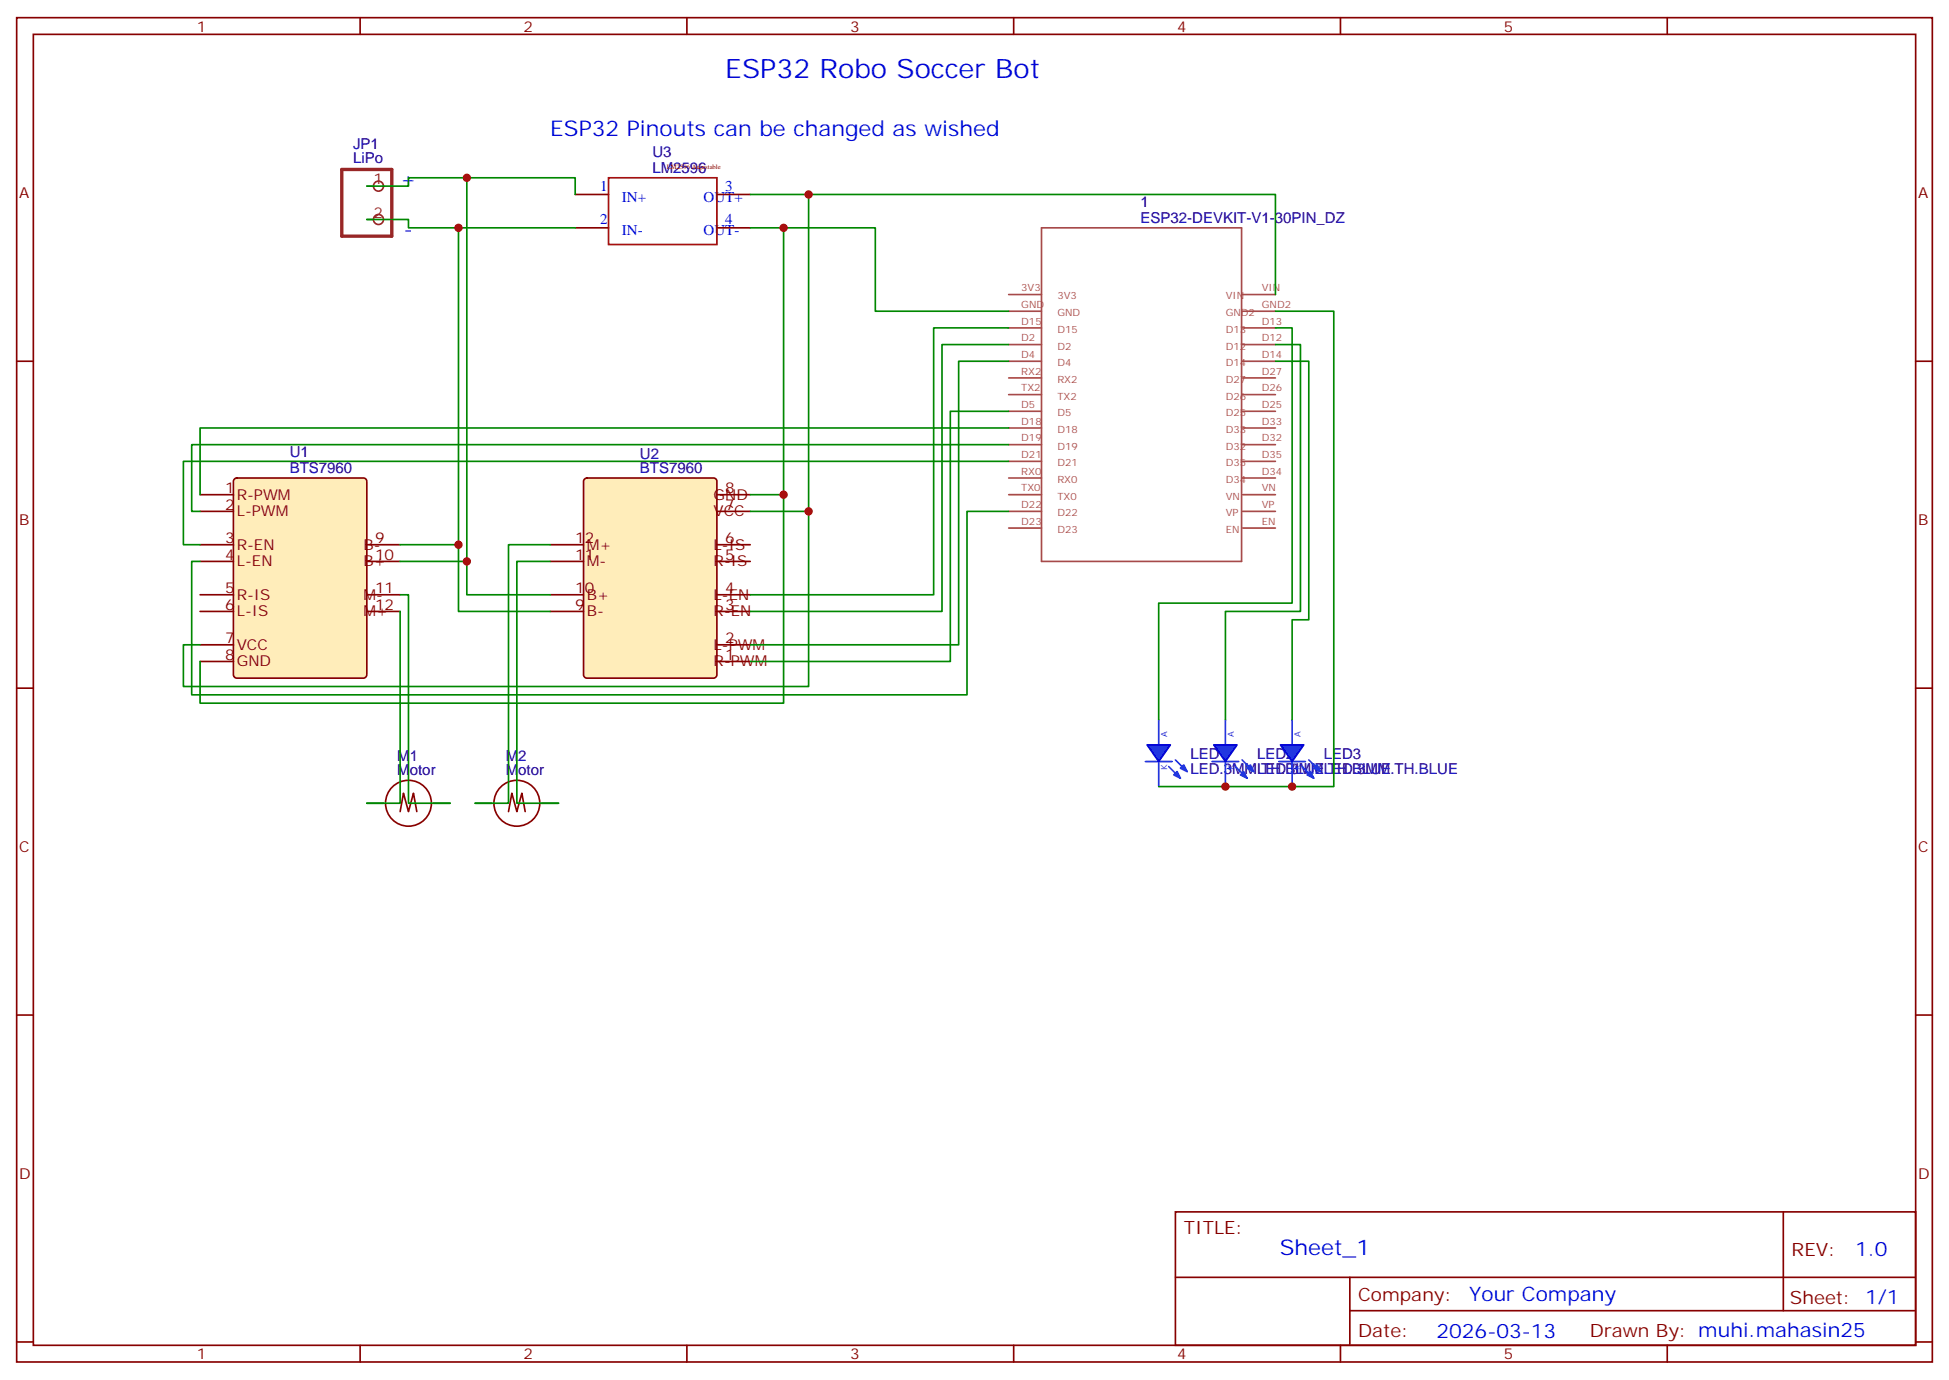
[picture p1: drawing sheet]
<svg xmlns="http://www.w3.org/2000/svg" width="412mm" height="292mm" viewBox="0 0 412 292" stroke-linecap="round" stroke-linejoin="round" font-family="sans-serif">
<g fill="none" stroke="#870000" stroke-width=".35">
<path d="M3.5 3.7h405.4v284.4h-405.4zM7.1 7.3h398.2v277.3h-398.2zM76.2 3.7v3.6M145.3 3.7v3.6M214.5 3.7v3.6M283.6 3.7v3.6M352.8 3.7v3.6M3.5 76.4h3.6M405.3 76.4h3.6M3.5 145.6h3.6M405.3 145.6h3.6M3.5 214.7h3.6"/>
<path d="M405.3 214.7h3.6M248.7 256.3h156.6v28.3h-156.6zM377.3 256.4v20.8M248.7 270.2h156.5M285.6 277.2h119.6M285.6 270.2v14.1M3.5 283.8h3.6M76.2 284.6v3.5M145.3 284.6v3.5M214.5 284.6v3.5M283.6 284.6v3.5M352.8 284.6v3.5"/>
<path d="M405.3 283.8h3.6"/>
</g>
<path d="M49.6 101.3l.5-.2h26.8a.71 .71 0 0 1 .7 .7v40.9a.76 .76 0 0 1-.7 .7h-26.8a.76 .76 0 0 1-.7-.7v-40.9z" fill="#ffedba" stroke="#870000" stroke-width=".35"/>
<path d="M42.3 104.6h7.1M42.3 108.2h7.1M42.3 115.2h7.1M42.3 118.7h7.1M77.6 115.2h7.1M77.6 118.7h7.1M42.3 125.8h7.1M42.3 129.3h7.1M42.3 136.4h7.1M42.3 139.9h7.1M77.6 125.8h7.1M77.6 129.3h7.1" fill="none" stroke="#870000" stroke-width=".35"/>
<path d="M123.7 101.3l.5-.2h26.8a.71 .71 0 0 1 .7 .7v40.9a.76 .76 0 0 1-.7 .7h-26.8a.76 .76 0 0 1-.7-.7v-40.9z" fill="#ffedba" stroke="#870000" stroke-width=".35"/>
<g fill="none" stroke="#870000" stroke-width=".35">
<path d="M121.7 41.1h7.1M121.7 48.2h7.1M151.7 41.1h7M151.7 48.2h7M116.4 118.7h7.1M116.4 115.2h7.1M151.7 118.7h7M151.7 115.2h7M151.7 108.2h7M151.7 104.6h7M116.4 129.3h7.1M116.4 125.8h7.1"/>
<path d="M151.7 139.9h7M151.7 136.4h7M151.7 129.3h7M151.7 125.8h7M84.7 171.7l.7-3.9 1 3.9 1.1-3.9 .7 3.9M107.6 171.7l.7-3.9 1.1 3.9 1-3.9 .7 3.9"/>
<circle cx="86.4" cy="169.9" r="4.9"/>
<circle cx="109.4" cy="169.9" r="4.9"/>
</g>
<path d="M128.8 37.6h22.9v14.1h-22.9z" fill="none" stroke="#a10000" stroke-width=".35"/>
<g fill="none" stroke="#a64a4a" stroke-width=".35">
<path d="M220.4 48.2h42.3v70.5h-42.3zM213.4 62.3h7M213.4 65.8h7M213.4 69.4h7M213.4 72.9h7M213.4 76.4h7M213.4 79.9h7M262.9 62.3h7M262.9 65.8h7M262.9 69.4h7M262.9 72.9h7M262.9 76.4h7"/>
<path d="M262.9 79.9h7M213.4 83.5h7M213.4 87h7M213.4 90.5h7M213.4 94.1h7M213.4 97.6h7M262.9 83.5h7M262.9 87h7M262.9 90.5h7M262.9 94.1h7M262.9 97.6h7M213.4 101.1h7"/>
<path d="M213.4 104.6h7M213.4 108.2h7M213.4 111.7h7M262.9 101.1h7M262.9 104.6h7M262.9 108.2h7M262.9 111.7h7"/>
</g>
<path d="M72.3 35.8h10.6v14.2h-10.6z" fill="none" stroke="#8c2424" stroke-width=".71"/>
<g fill="none" stroke="#8c2424" stroke-width=".35">
<path d="M77.6 39.4h1.4M77.6 46.4h1.4"/>
<circle cx="80.1" cy="39.4" r="1.06"/>
<circle cx="80.1" cy="46.4" r="1.06"/>
</g>
<path d="M77.6 169.9h3.5M91.7 169.9h3.5M100.5 169.9h3.6M114.7 169.9h3.5" fill="none" stroke="#000" stroke-width=".35"/>
<g fill="none" stroke="#008700" stroke-width=".35">
<path d="M77.6 39.4h8.8v-1.8h35.3v3.5M98.8 37.6v81.1h-14.1M77.6 46.4h8.8v1.8h35.3M97 48.2v67M158.7 48.2h26.5v17.6h28.2M158.7 41.1h111.2v21.2M165.8 48.2v56.4M171.1 41.1v67.1h-12.4M84.7 115.2h12.3v14.1h19.4M98.8 118.7v7.1h17.6M116.4 115.2h-8.8v54.7h-7.1M116.4 118.7h-7v51.2h8.8"/>
<path d="M158.7 104.6h7.1v44.1h-123.5v-8.8M171.1 108.2v37h-132.3v-8.8h3.5M84.7 129.3v40.6h-7.1M84.7 125.8h1.7v44.1h8.8"/>
</g>
<g fill="#03f" stroke="#06f" stroke-width=".35">
<path d="M249.1 163.2l.7 1.4-1.4-.7z"/>
<path d="M249.8 162.5l.7-.7 .7 1.4z"/>
</g>
<path d="M245.2 152.3v5.3M242.4 161.1h5.6M245.2 161.1v5.3" fill="none" stroke="#03f" stroke-width=".35"/>
<path d="M247.3 162.1l2.5 2.5M248.7 160.7l2.5 2.5" fill="none" stroke="#06f" stroke-width=".35"/>
<path d="M242.7 157.6h4.9l-2.4 3.5z" fill="#03f" stroke="#00c" stroke-width=".35"/>
<g fill="#03f" stroke="#06f" stroke-width=".35">
<path d="M262.5 163.9l.7-.7 .7 1.4z"/>
<path d="M263.9 162.5l.7-.7 .7 1.4z"/>
</g>
<path d="M259.3 152.3v5.3M256.5 161.1h5.6M259.3 161.1v5.3" fill="none" stroke="#03f" stroke-width=".35"/>
<path d="M261.4 162.1l2.5 2.5M262.8 160.7l2.5 2.5" fill="none" stroke="#06f" stroke-width=".35"/>
<path d="M256.8 157.6h5l-2.5 3.5z" fill="#03f" stroke="#00c" stroke-width=".35"/>
<g fill="#03f" stroke="#06f" stroke-width=".35">
<path d="M276.6 163.9l.7-.7 .7 1.4z"/>
<path d="M278 162.5l.7-.7 .7 1.4z"/>
</g>
<path d="M273.4 152.3v5.3M270.6 161.1h5.6M273.4 161.1v5.3" fill="none" stroke="#03f" stroke-width=".35"/>
<path d="M275.5 162.1l2.5 2.5M276.9 160.7l2.5 2.5" fill="none" stroke="#06f" stroke-width=".35"/>
<path d="M270.9 157.6h5l-2.5 3.5z" fill="#03f" stroke="#00c" stroke-width=".35"/>
<path d="M213.4 69.4h-15.8v56.4h-38.9M213.4 72.9h-14.1v56.4h-40.6M213.4 76.4h-10.6v60h-44.1M269.9 65.8h12.3v100.6h-37M269.9 69.4h3.5v58.2h-28.2v24.7M269.9 72.9h5.3v56.4h-15.9v23M269.9 76.4h7v54.7h-3.5v21.2M213.4 87h-12.3v52.9h-42.4M213.4 90.5h-171.1v14.1M213.4 94.1h-172.8v14.1h1.7M213.4 97.6h-174.6v17.6h3.5M213.4 108.2h-8.8v38.8h-164v-28.3h1.7" fill="none" stroke="#008700" stroke-width=".35"/>
<g fill="#c00">
<circle cx="98.8" cy="37.6" r=".88"/>
<circle cx="98.8" cy="118.7" r=".88"/>
<circle cx="97" cy="48.2" r=".88"/>
<circle cx="97" cy="115.2" r=".88"/>
<circle cx="165.8" cy="48.2" r=".88"/>
<circle cx="165.8" cy="104.6" r=".88"/>
<circle cx="171.1" cy="41.1" r=".88"/>
<circle cx="171.1" cy="108.2" r=".88"/>
<circle cx="259.3" cy="166.4" r=".88"/>
<circle cx="273.4" cy="166.4" r=".88"/>
</g>
<text font-size="5.6" fill="#00f" x="153.5" y="16.4">ESP32 Robo Soccer Bot</text>
<g font-size="4.6" fill="#00f">
<text x="116.4" y="28.8">ESP32 Pinouts can be changed as wished</text>
<text x="270.8" y="265.4">Sheet_1</text>
</g>
<g font-size="4.2" fill="#00f">
<text x="84.7" y="39.4">+</text>
<text x="85.4" y="50">-</text>
<text x="392.5" y="265.6">1.0</text>
<text x="310.9" y="275.2">Your Company</text>
<text x="304" y="283">2026-03-13</text>
</g>
<g font-size="3.9" fill="#800">
<text x="250.5" y="260.9">TITLE:</text>
<text x="379.1" y="265.6">REV:</text>
<text x="287.4" y="275.1">Company:</text>
<text x="378.7" y="275.7">Sheet: 1/1</text>
<text x="287.4" y="282.8">Date:</text>
<text x="336.4" y="282.9">Drawn By: muhi.mahasin25</text>
</g>
<g font-size="3.2" fill="#800">
<text x="41.6" y="6.7">1</text>
<text x="110.8" y="6.7">2</text>
<text x="179.9" y="6.7">3</text>
<text x="249.1" y="6.7">4</text>
<text x="318.2" y="6.7">5</text>
<text x="4.1" y="41.8">A</text>
<text x="405.9" y="41.8">A</text>
<text x="47.6" y="104.3">1</text>
<text x="47.6" y="107.8">2</text>
<text x="50.1" y="105.7">R-PWM</text>
<text x="151" y="105.7">GND</text>
<text x="153.5" y="107.8">7</text>
<text x="153.5" y="104.3">8</text>
<text x="4.1" y="111">B</text>
<text x="50.1" y="109.2">L-PWM</text>
<text x="151" y="109.2">VCC</text>
<text x="405.9" y="111">B</text>
<text x="47.6" y="114.9">3</text>
<text x="47.6" y="118.4">4</text>
<text x="50.1" y="116.3">R-EN</text>
<text x="50.1" y="119.8">L-EN</text>
<text x="76.9" y="116.3">B-</text>
<text x="76.9" y="119.8">B+</text>
<text x="79.4" y="114.9">9</text>
<text x="79.4" y="118.4">10</text>
<text x="121.7" y="118.4">11</text>
<text x="121.7" y="114.9">12</text>
<text x="124.2" y="119.8">M-</text>
<text x="124.2" y="116.3">M+</text>
<text x="151" y="119.8">R-IS</text>
<text x="151" y="116.3">L-IS</text>
<text x="153.5" y="118.4">5</text>
<text x="153.5" y="114.9">6</text>
<text x="47.6" y="125.4">5</text>
<text x="79.4" y="125.4">11</text>
<text x="121.7" y="125.4">10</text>
<text x="153.5" y="125.4">4</text>
<text x="47.6" y="129">6</text>
<text x="50.1" y="126.9">R-IS</text>
<text x="50.1" y="130.4">L-IS</text>
<text x="76.9" y="126.9">M-</text>
<text x="76.9" y="130.4">M+</text>
<text x="79.4" y="129">12</text>
<text x="121.7" y="129">9</text>
<text x="124.2" y="130.4">B-</text>
<text x="124.2" y="126.9">B+</text>
<text x="151" y="130.4">R-EN</text>
<text x="151" y="126.9">L-EN</text>
<text x="153.5" y="129">3</text>
<text x="47.6" y="136">7</text>
<text x="50.1" y="137.4">VCC</text>
<text x="151" y="137.4">L-PWM</text>
<text x="153.5" y="136">2</text>
<text x="47.6" y="139.6">8</text>
<text x="50.1" y="141">GND</text>
<text x="151" y="141">R-PWM</text>
<text x="153.5" y="139.6">1</text>
<text x="4.1" y="180.1">C</text>
<text x="405.9" y="180.1">C</text>
<text x="4.1" y="249.3">D</text>
<text x="405.9" y="249.3">D</text>
<text x="41.6" y="287.5">1</text>
<text x="110.8" y="287.5">2</text>
<text x="179.9" y="287.5">3</text>
<text x="249.1" y="287.5">4</text>
<text x="318.2" y="287.5">5</text>
</g>
<g font-size="3.2" fill="#000080">
<text x="74.7" y="34.6">LiPo</text>
<text x="74.7" y="31.5">JP1</text>
<text x="138" y="33.3">U3</text>
<text x="138" y="36.5">LM2596</text>
<text x="241.3" y="47.1">ESP32-DEVKIT-V1-30PIN_DZ</text>
<text x="241.3" y="43.9">1</text>
<text x="61.3" y="100">BTS7960</text>
<text x="61.3" y="96.7">U1</text>
<text x="135.4" y="100">BTS7960</text>
<text x="135.4" y="97">U2</text>
<text x="84.1" y="161">M1</text>
<text x="107" y="161">M2</text>
<text x="251.9" y="160.6">LED1</text>
<text x="266" y="160.6">LED2</text>
<text x="280.1" y="160.6">LED3</text>
<text x="84.1" y="164">Motor</text>
<text x="107" y="164">Motor</text>
<text x="251.9" y="163.6">LED.3MM.TH.BLUELED.3MM.TH.BLUE</text>
<text x="266" y="163.6">LED.3MM.TH.BLUE</text>
</g>
<g font-size="3.2" fill="#8d2323">
<text x="79" y="39">1</text>
<text x="79" y="46.1">2</text>
</g>
<g font-size="3.2" fill="#00f">
<text x="127" y="40.4">1</text>
<text x="153.5" y="40.4">3</text>
<text x="127" y="47.5">2</text>
<text x="131.6" y="42.7">IN+</text>
<text x="148.9" y="42.7">OUT+</text>
<text x="153.5" y="47.5">4</text>
<text x="131.6" y="49.8">IN-</text>
<text x="148.9" y="49.8">OUT-</text>
</g>
<g font-size="2.1" fill="#a54b4b">
<text x="216.1" y="61.6">3V3</text>
<text x="216.1" y="65.1">GND</text>
<text x="223.7" y="63.3">3V3</text>
<text x="259.3" y="63.3">VIN</text>
<text x="267" y="61.6">VIN</text>
<text x="267" y="65.1">GND2</text>
<text x="216.1" y="68.7">D15</text>
<text x="223.7" y="66.9">GND</text>
<text x="223.7" y="70.4">D15</text>
<text x="259.3" y="66.9">GND2</text>
<text x="259.3" y="70.4">D13</text>
<text x="267" y="68.7">D13</text>
<text x="216.1" y="72.2">D2</text>
<text x="216.1" y="75.7">D4</text>
<text x="223.7" y="73.9">D2</text>
<text x="223.7" y="77.5">D4</text>
<text x="259.3" y="73.9">D12</text>
<text x="259.3" y="77.5">D14</text>
<text x="267" y="72.2">D12</text>
<text x="267" y="75.7">D14</text>
<text x="216.1" y="79.2">RX2</text>
<text x="216.1" y="82.8">TX2</text>
<text x="223.7" y="81">RX2</text>
<text x="259.3" y="81">D27</text>
<text x="267" y="79.2">D27</text>
<text x="267" y="82.8">D26</text>
<text x="216.1" y="86.3">D5</text>
<text x="216.1" y="89.8">D18</text>
<text x="223.7" y="84.5">TX2</text>
<text x="223.7" y="88">D5</text>
<text x="259.3" y="84.5">D26</text>
<text x="259.3" y="88">D25</text>
<text x="267" y="86.3">D25</text>
<text x="267" y="89.8">D33</text>
<text x="216.1" y="93.4">D19</text>
<text x="223.7" y="91.6">D18</text>
<text x="223.7" y="95.1">D19</text>
<text x="259.3" y="91.6">D33</text>
<text x="259.3" y="95.1">D32</text>
<text x="267" y="93.4">D32</text>
<text x="216.1" y="96.9">D21</text>
<text x="216.1" y="100.4">RX0</text>
<text x="223.7" y="98.6">D21</text>
<text x="259.3" y="98.6">D35</text>
<text x="267" y="96.9">D35</text>
<text x="267" y="100.4">D34</text>
<text x="216.1" y="103.9">TX0</text>
<text x="216.1" y="107.5">D22</text>
<text x="223.7" y="102.1">RX0</text>
<text x="223.7" y="105.7">TX0</text>
<text x="259.3" y="102.1">D34</text>
<text x="259.3" y="105.7">VN</text>
<text x="267" y="103.9">VN</text>
<text x="267" y="107.5">VP</text>
<text x="216.1" y="111">D23</text>
<text x="223.7" y="109.2">D22</text>
<text x="223.7" y="112.7">D23</text>
<text x="259.3" y="109.2">VP</text>
<text x="259.3" y="112.7">EN</text>
<text x="267" y="111">EN</text>
</g>
<g font-size="1.8" fill="#03f">
<text x="246.9" y="155.8" transform="rotate(-90 246.9 155.8)">A</text>
<text x="261.1" y="155.8" transform="rotate(-90 261.1 155.8)">A</text>
<text x="275.2" y="155.8" transform="rotate(-90 275.2 155.8)">A</text>
<text x="246.9" y="162.8" transform="rotate(-90 246.9 162.8)">K</text>
<text x="261.1" y="162.8" transform="rotate(-90 261.1 162.8)">K</text>
<text x="275.2" y="162.8" transform="rotate(-90 275.2 162.8)">K</text>
</g>
<text font-size="1.4" fill="#840000" x="141.1" y="35.8">LM2596 Adjustable</text>
</svg>
